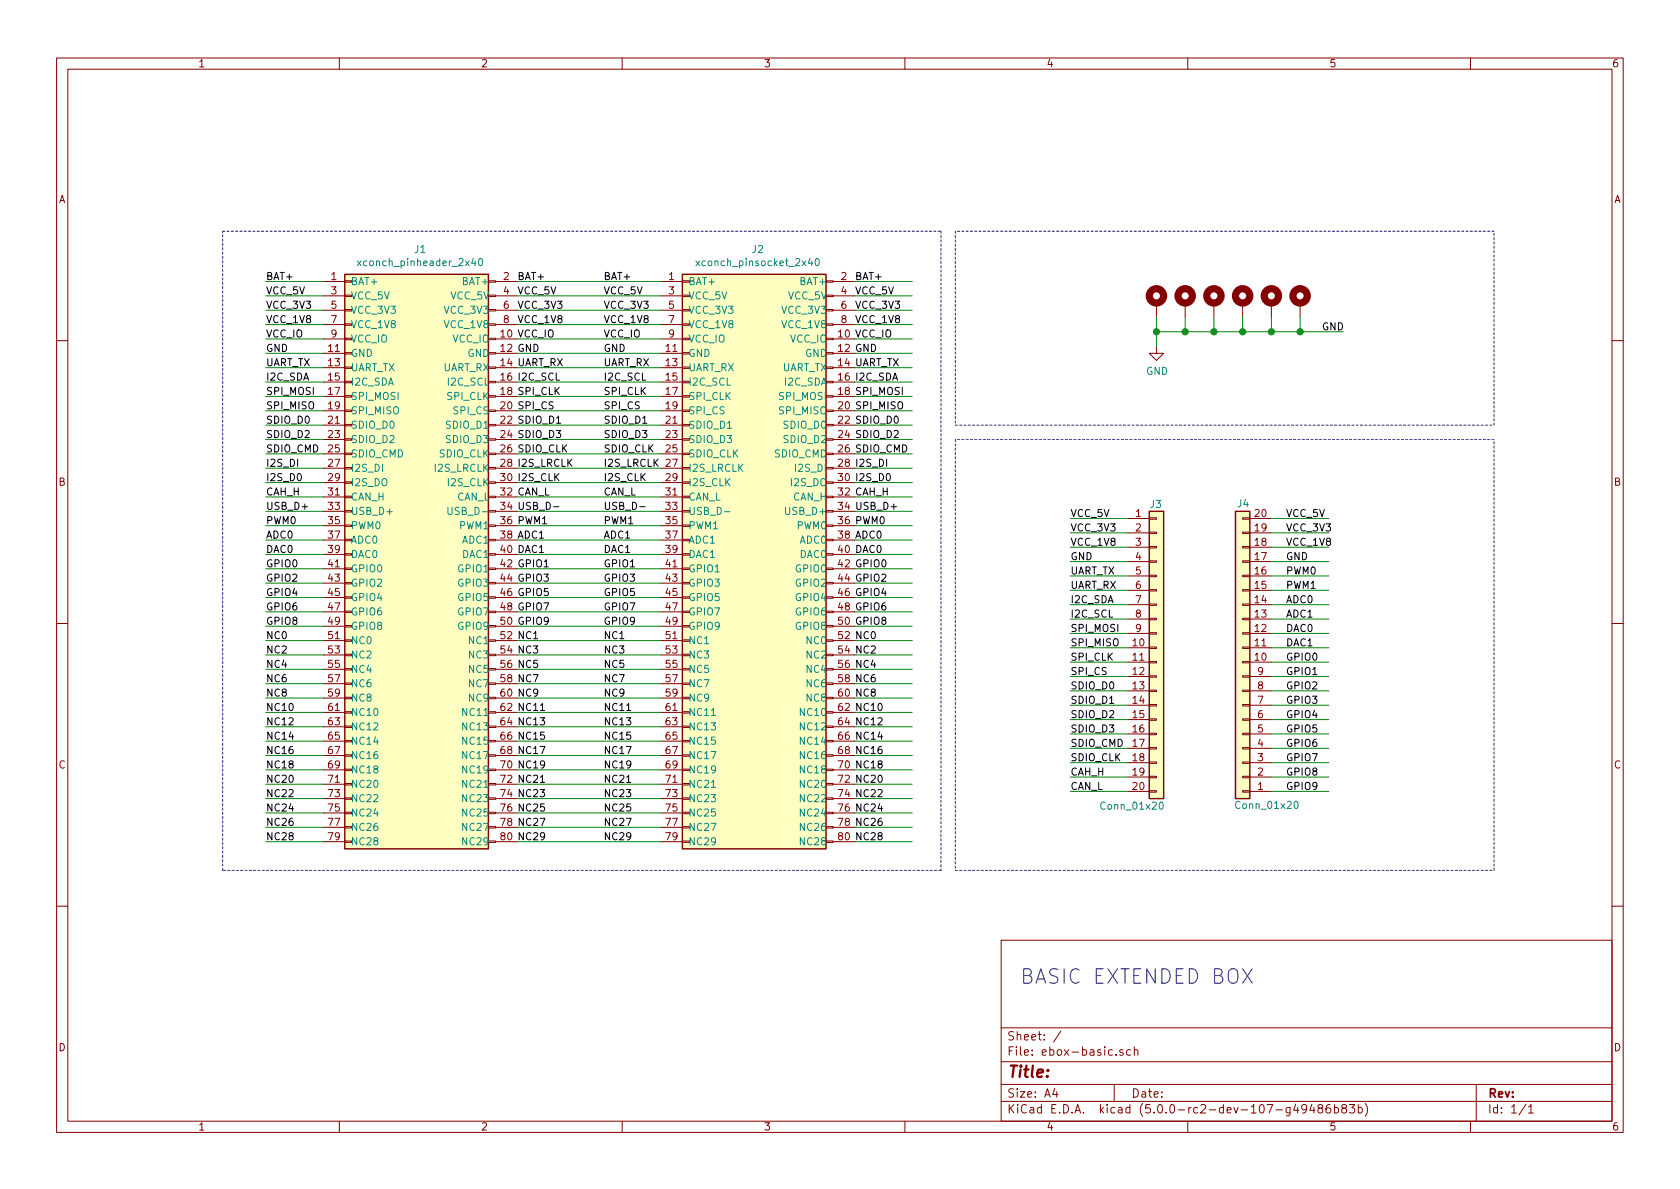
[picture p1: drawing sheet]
EESchema Schematic File Version 4
LIBS:ebox-basic-cache
EELAYER 26 0
EELAYER END
$Descr A4 11693 8268
encoding utf-8
Sheet 1 1
Title ""
Date ""
Rev ""
Comp ""
Comment1 ""
Comment2 ""
Comment3 ""
Comment4 ""
$EndDescr
Text Notes 7100 6850 0    100  ~ 0
BASIC EXTENDED BOX
$Comp
L xconch:xconch_pinheader_2x40 J1
U 1 1
P 2950 3900
F 0 "J1" H 2925 6075 50  0000 C CNN
F 1 "xconch_pinheader_2x40" H 2925 5984 50  0000 C CNN
F 2 "xconch:xconch_pinheader_2x40" H 2900 5950 50  0001 C CNN
F 3 "~" H 2900 5950 50  0001 C CNN
	1    2950 3900
	1    0    0    -1  
$EndComp
$Comp
L xconch:xconch_pinsocket_2x40 J2
U 1 1
P 5250 3900
F 0 "J2" H 5275 6075 50  0000 C CNN
F 1 "xconch_pinsocket_2x40" H 5275 5984 50  0000 C CNN
F 2 "xconch:xconch_pinsocket_2x40" H 5250 5950 50  0001 C CNN
F 3 "~" H 5250 5950 50  0001 C CNN
	1    5250 3900
	1    0    0    -1  
$EndComp
Text Label 3600 1950 0    50   ~ 0
BAT+
Text Label 3600 2050 0    50   ~ 0
VCC_5V
Text Label 3600 2150 0    50   ~ 0
VCC_3V3
Text Label 3600 2250 0    50   ~ 0
VCC_1V8
Text Label 3600 2350 0    50   ~ 0
VCC_IO
Text Label 3600 2550 0    50   ~ 0
UART_RX
Text Label 3600 2650 0    50   ~ 0
I2C_SCL
Text Label 3600 2750 0    50   ~ 0
SPI_CLK
Text Label 3600 2850 0    50   ~ 0
SPI_CS
Text Label 3600 3550 0    50   ~ 0
USB_D-
Text Label 3600 3450 0    50   ~ 0
CAN_L
Text Label 3600 2950 0    50   ~ 0
SDIO_D1
Text Label 3600 3050 0    50   ~ 0
SDIO_D3
Text Label 3600 3150 0    50   ~ 0
SDIO_CLK
Text Label 3600 3250 0    50   ~ 0
I2S_LRCLK
Text Label 3600 3350 0    50   ~ 0
I2S_CLK
Text Label 3600 3650 0    50   ~ 0
PWM1
Text Label 3600 3750 0    50   ~ 0
ADC1
Text Label 3600 3850 0    50   ~ 0
DAC1
Text Label 3600 3950 0    50   ~ 0
GPIO1
Text Label 3600 4050 0    50   ~ 0
GPIO3
Text Label 3600 4150 0    50   ~ 0
GPIO5
Text Label 3600 4250 0    50   ~ 0
GPIO7
Text Label 3600 4350 0    50   ~ 0
GPIO9
Text Label 3600 2450 0    50   ~ 0
GND
Text Label 4200 1950 0    50   ~ 0
BAT+
Text Label 4200 2050 0    50   ~ 0
VCC_5V
Text Label 4200 2150 0    50   ~ 0
VCC_3V3
Text Label 4200 2250 0    50   ~ 0
VCC_1V8
Text Label 4200 2350 0    50   ~ 0
VCC_IO
Text Label 4200 2550 0    50   ~ 0
UART_RX
Text Label 4200 2650 0    50   ~ 0
I2C_SCL
Text Label 4200 2750 0    50   ~ 0
SPI_CLK
Text Label 4200 2850 0    50   ~ 0
SPI_CS
Text Label 4200 3550 0    50   ~ 0
USB_D-
Text Label 4200 3450 0    50   ~ 0
CAN_L
Text Label 4200 2950 0    50   ~ 0
SDIO_D1
Text Label 4200 3050 0    50   ~ 0
SDIO_D3
Text Label 4200 3150 0    50   ~ 0
SDIO_CLK
Text Label 4200 3250 0    50   ~ 0
I2S_LRCLK
Text Label 4200 3350 0    50   ~ 0
I2S_CLK
Text Label 4200 3650 0    50   ~ 0
PWM1
Text Label 4200 3750 0    50   ~ 0
ADC1
Text Label 4200 3850 0    50   ~ 0
DAC1
Text Label 4200 3950 0    50   ~ 0
GPIO1
Text Label 4200 4050 0    50   ~ 0
GPIO3
Text Label 4200 4150 0    50   ~ 0
GPIO5
Text Label 4200 4250 0    50   ~ 0
GPIO7
Text Label 4200 4350 0    50   ~ 0
GPIO9
Text Label 4200 2450 0    50   ~ 0
GND
Wire Wire Line
	3600 1950 4600 1950
Wire Wire Line
	3600 2050 4600 2050
Wire Wire Line
	3600 2150 4600 2150
Wire Wire Line
	3600 2250 4600 2250
Wire Wire Line
	3600 2350 4600 2350
Wire Wire Line
	3600 2550 4600 2550
Wire Wire Line
	3600 2650 4600 2650
Wire Wire Line
	3600 2750 4600 2750
Wire Wire Line
	3600 2850 4600 2850
Wire Wire Line
	3600 3550 4600 3550
Wire Wire Line
	3600 3450 4600 3450
Wire Wire Line
	3600 3050 4600 3050
Wire Wire Line
	3600 2950 4600 2950
Wire Wire Line
	3600 3150 4600 3150
Wire Wire Line
	3600 3250 4600 3250
Wire Wire Line
	3600 3350 4600 3350
Wire Wire Line
	3600 3650 4600 3650
Wire Wire Line
	3600 3750 4600 3750
Wire Wire Line
	3600 3850 4600 3850
Wire Wire Line
	3600 3950 4600 3950
Wire Wire Line
	3600 4050 4600 4050
Wire Wire Line
	3600 4150 4600 4150
Wire Wire Line
	3600 4250 4600 4250
Wire Wire Line
	3600 2450 4600 2450
Wire Wire Line
	4600 4550 3600 4550
Wire Wire Line
	3600 4650 4600 4650
Wire Wire Line
	4600 4750 3600 4750
Wire Wire Line
	3600 4850 4600 4850
Wire Wire Line
	3600 4950 4600 4950
Wire Wire Line
	4600 5050 3600 5050
Wire Wire Line
	3600 5150 4600 5150
Wire Wire Line
	4600 5250 3600 5250
Wire Wire Line
	3600 5350 4600 5350
Wire Wire Line
	4600 5450 3600 5450
Wire Wire Line
	3600 5550 4600 5550
Wire Wire Line
	4600 5650 3600 5650
Wire Wire Line
	3600 5750 4600 5750
Wire Wire Line
	4600 5850 3600 5850
Text Label 5950 1950 0    50   ~ 0
BAT+
Text Label 5950 2050 0    50   ~ 0
VCC_5V
Text Label 5950 2150 0    50   ~ 0
VCC_3V3
Text Label 5950 2250 0    50   ~ 0
VCC_1V8
Text Label 5950 2450 0    50   ~ 0
GND
Text Label 5950 2550 0    50   ~ 0
UART_TX
Text Label 5950 2650 0    50   ~ 0
I2C_SDA
Text Label 5950 2750 0    50   ~ 0
SPI_MOSI
Text Label 5950 2850 0    50   ~ 0
SPI_MISO
Text Label 5950 3550 0    50   ~ 0
USB_D+
Text Label 5950 3450 0    50   ~ 0
CAH_H
Text Label 5950 2950 0    50   ~ 0
SDIO_D0
Text Label 5950 3050 0    50   ~ 0
SDIO_D2
Text Label 5950 3150 0    50   ~ 0
SDIO_CMD
Text Label 5950 3250 0    50   ~ 0
I2S_DI
Text Label 5950 3350 0    50   ~ 0
I2S_D0
Text Label 5950 3650 0    50   ~ 0
PWM0
Text Label 5950 3750 0    50   ~ 0
ADC0
Text Label 5950 3850 0    50   ~ 0
DAC0
Text Label 5950 3950 0    50   ~ 0
GPIO0
Text Label 5950 4050 0    50   ~ 0
GPIO2
Text Label 5950 4150 0    50   ~ 0
GPIO4
Text Label 5950 4250 0    50   ~ 0
GPIO6
Text Label 5950 4350 0    50   ~ 0
GPIO8
Text Label 5950 2350 0    50   ~ 0
VCC_IO
Wire Wire Line
	5950 3150 6350 3150
Wire Wire Line
	5950 1950 6350 1950
Wire Wire Line
	5950 2050 6350 2050
Wire Wire Line
	5950 2150 6350 2150
Wire Wire Line
	5950 2250 6350 2250
Wire Wire Line
	5950 2450 6350 2450
Wire Wire Line
	5950 2550 6350 2550
Wire Wire Line
	5950 2650 6350 2650
Wire Wire Line
	5950 2750 6350 2750
Wire Wire Line
	5950 2850 6350 2850
Wire Wire Line
	5950 3550 6350 3550
Wire Wire Line
	5950 3450 6350 3450
Wire Wire Line
	5950 2950 6350 2950
Wire Wire Line
	5950 3050 6350 3050
Wire Wire Line
	5950 3250 6350 3250
Wire Wire Line
	5950 3350 6350 3350
Wire Wire Line
	5950 3650 6350 3650
Wire Wire Line
	5950 3750 6350 3750
Wire Wire Line
	5950 3850 6350 3850
Wire Wire Line
	5950 3950 6350 3950
Wire Wire Line
	5950 4050 6350 4050
Wire Wire Line
	5950 4150 6350 4150
Wire Wire Line
	5950 4250 6350 4250
Wire Wire Line
	5950 4350 6350 4350
Wire Wire Line
	5950 2350 6350 2350
Text Label 1850 1950 0    50   ~ 0
BAT+
Text Label 1850 2050 0    50   ~ 0
VCC_5V
Text Label 1850 2150 0    50   ~ 0
VCC_3V3
Text Label 1850 2250 0    50   ~ 0
VCC_1V8
Text Label 1850 2450 0    50   ~ 0
GND
Text Label 1850 2550 0    50   ~ 0
UART_TX
Text Label 1850 2650 0    50   ~ 0
I2C_SDA
Text Label 1850 2750 0    50   ~ 0
SPI_MOSI
Text Label 1850 2850 0    50   ~ 0
SPI_MISO
Text Label 1850 3550 0    50   ~ 0
USB_D+
Text Label 1850 3450 0    50   ~ 0
CAH_H
Text Label 1850 2950 0    50   ~ 0
SDIO_D0
Text Label 1850 3050 0    50   ~ 0
SDIO_D2
Text Label 1850 3150 0    50   ~ 0
SDIO_CMD
Text Label 1850 3250 0    50   ~ 0
I2S_DI
Text Label 1850 3350 0    50   ~ 0
I2S_D0
Text Label 1850 3650 0    50   ~ 0
PWM0
Text Label 1850 3750 0    50   ~ 0
ADC0
Text Label 1850 3850 0    50   ~ 0
DAC0
Text Label 1850 3950 0    50   ~ 0
GPIO0
Text Label 1850 4050 0    50   ~ 0
GPIO2
Text Label 1850 4150 0    50   ~ 0
GPIO4
Text Label 1850 4250 0    50   ~ 0
GPIO6
Text Label 1850 4350 0    50   ~ 0
GPIO8
Text Label 1850 2350 0    50   ~ 0
VCC_IO
Wire Wire Line
	1850 3150 2250 3150
Wire Wire Line
	1850 1950 2250 1950
Wire Wire Line
	1850 2050 2250 2050
Wire Wire Line
	1850 2150 2250 2150
Wire Wire Line
	1850 2350 2250 2350
Wire Wire Line
	1850 2450 2250 2450
Wire Wire Line
	1850 2550 2250 2550
Wire Wire Line
	1850 2650 2250 2650
Wire Wire Line
	1850 2750 2250 2750
Wire Wire Line
	1850 2850 2250 2850
Wire Wire Line
	1850 3350 2250 3350
Wire Wire Line
	1850 3450 2250 3450
Wire Wire Line
	1850 2950 2250 2950
Wire Wire Line
	1850 3050 2250 3050
Wire Wire Line
	1850 3250 2250 3250
Wire Wire Line
	1850 3550 2250 3550
Wire Wire Line
	1850 3650 2250 3650
Wire Wire Line
	1850 3750 2250 3750
Wire Wire Line
	1850 3850 2250 3850
Wire Wire Line
	1850 3950 2250 3950
Wire Wire Line
	1850 4050 2250 4050
Wire Wire Line
	1850 4150 2250 4150
Wire Wire Line
	1850 4250 2250 4250
Wire Wire Line
	1850 4350 2250 4350
Wire Wire Line
	1850 2250 2250 2250
Wire Wire Line
	3600 4350 4600 4350
Wire Wire Line
	3600 4450 4600 4450
Text Label 3600 4450 0    50   ~ 0
NC1
Text Label 3600 4550 0    50   ~ 0
NC3
Text Label 3600 4650 0    50   ~ 0
NC5
Text Label 3600 4750 0    50   ~ 0
NC7
Text Label 3600 4850 0    50   ~ 0
NC9
Text Label 3600 4950 0    50   ~ 0
NC11
Text Label 3600 5050 0    50   ~ 0
NC13
Text Label 3600 5150 0    50   ~ 0
NC15
Text Label 3600 5250 0    50   ~ 0
NC17
Text Label 3600 5350 0    50   ~ 0
NC19
Text Label 3600 5450 0    50   ~ 0
NC21
Text Label 3600 5550 0    50   ~ 0
NC23
Text Label 3600 5650 0    50   ~ 0
NC25
Text Label 3600 5750 0    50   ~ 0
NC27
Text Label 3600 5850 0    50   ~ 0
NC29
Text Label 4200 4450 0    50   ~ 0
NC1
Text Label 4200 4550 0    50   ~ 0
NC3
Text Label 4200 4650 0    50   ~ 0
NC5
Text Label 4200 4750 0    50   ~ 0
NC7
Text Label 4200 4850 0    50   ~ 0
NC9
Text Label 4200 4950 0    50   ~ 0
NC11
Text Label 4200 5050 0    50   ~ 0
NC13
Text Label 4200 5150 0    50   ~ 0
NC15
Text Label 4200 5250 0    50   ~ 0
NC17
Text Label 4200 5350 0    50   ~ 0
NC19
Text Label 4200 5450 0    50   ~ 0
NC21
Text Label 4200 5550 0    50   ~ 0
NC23
Text Label 4200 5650 0    50   ~ 0
NC25
Text Label 4200 5750 0    50   ~ 0
NC27
Text Label 4200 5850 0    50   ~ 0
NC29
Wire Wire Line
	2250 4450 1850 4450
Text Label 1850 4450 0    50   ~ 0
NC0
Wire Wire Line
	2250 4550 1850 4550
Text Label 1850 4550 0    50   ~ 0
NC2
Wire Wire Line
	2250 4650 1850 4650
Wire Wire Line
	1850 4750 2250 4750
Wire Wire Line
	2250 4850 1850 4850
Wire Wire Line
	1850 4950 2250 4950
Wire Wire Line
	2250 5050 1850 5050
Wire Wire Line
	2250 5150 1850 5150
Wire Wire Line
	1850 5250 2250 5250
Wire Wire Line
	1850 5350 2250 5350
Wire Wire Line
	2250 5450 1850 5450
Wire Wire Line
	1850 5550 2250 5550
Wire Wire Line
	2250 5650 1850 5650
Wire Wire Line
	1850 5750 2250 5750
Wire Wire Line
	2250 5850 1850 5850
Text Label 1850 4650 0    50   ~ 0
NC4
Text Label 1850 4750 0    50   ~ 0
NC6
Text Label 1850 4850 0    50   ~ 0
NC8
Text Label 1850 4950 0    50   ~ 0
NC10
Text Label 1850 5050 0    50   ~ 0
NC12
Text Label 1850 5150 0    50   ~ 0
NC14
Text Label 1850 5250 0    50   ~ 0
NC16
Text Label 1850 5350 0    50   ~ 0
NC18
Text Label 1850 5450 0    50   ~ 0
NC20
Text Label 1850 5550 0    50   ~ 0
NC22
Text Label 1850 5650 0    50   ~ 0
NC24
Text Label 1850 5750 0    50   ~ 0
NC26
Text Label 1850 5850 0    50   ~ 0
NC28
Wire Wire Line
	6350 4450 5950 4450
Text Label 5950 4450 0    50   ~ 0
NC0
Wire Wire Line
	6350 4550 5950 4550
Text Label 5950 4550 0    50   ~ 0
NC2
Wire Wire Line
	6350 4650 5950 4650
Wire Wire Line
	5950 4750 6350 4750
Wire Wire Line
	6350 4850 5950 4850
Wire Wire Line
	5950 4950 6350 4950
Wire Wire Line
	6350 5050 5950 5050
Wire Wire Line
	6350 5150 5950 5150
Wire Wire Line
	5950 5250 6350 5250
Wire Wire Line
	5950 5350 6350 5350
Wire Wire Line
	6350 5450 5950 5450
Wire Wire Line
	5950 5550 6350 5550
Wire Wire Line
	6350 5650 5950 5650
Wire Wire Line
	5950 5750 6350 5750
Wire Wire Line
	6350 5850 5950 5850
Text Label 5950 4650 0    50   ~ 0
NC4
Text Label 5950 4750 0    50   ~ 0
NC6
Text Label 5950 4850 0    50   ~ 0
NC8
Text Label 5950 4950 0    50   ~ 0
NC10
Text Label 5950 5050 0    50   ~ 0
NC12
Text Label 5950 5150 0    50   ~ 0
NC14
Text Label 5950 5250 0    50   ~ 0
NC16
Text Label 5950 5350 0    50   ~ 0
NC18
Text Label 5950 5450 0    50   ~ 0
NC20
Text Label 5950 5550 0    50   ~ 0
NC22
Text Label 5950 5650 0    50   ~ 0
NC24
Text Label 5950 5750 0    50   ~ 0
NC26
Text Label 5950 5850 0    50   ~ 0
NC28
$Comp
L Mechanical:Mounting_Hole_PAD MK1
U 1 1
P 8050 2100
F 0 "MK1" H 8150 2151 50  0001 L CNN
F 1 "Mounting_Hole_PAD" H 8150 2060 50  0001 L CNN
F 2 "MountingHole:MountingHole_3.2mm_M3_Pad_Via" H 8050 2100 50  0001 C CNN
F 3 "" H 8050 2100 50  0001 C CNN
	1    8050 2100
	1    0    0    -1  
$EndComp
$Comp
L Mechanical:Mounting_Hole_PAD MK2
U 1 1
P 8250 2100
F 0 "MK2" H 8350 2151 50  0001 L CNN
F 1 "Mounting_Hole_PAD" H 8350 2060 50  0001 L CNN
F 2 "MountingHole:MountingHole_3.2mm_M3_Pad_Via" H 8250 2100 50  0001 C CNN
F 3 "" H 8250 2100 50  0001 C CNN
	1    8250 2100
	1    0    0    -1  
$EndComp
$Comp
L Mechanical:Mounting_Hole_PAD MK3
U 1 1
P 8450 2100
F 0 "MK3" H 8550 2151 50  0001 L CNN
F 1 "Mounting_Hole_PAD" H 8550 2060 50  0001 L CNN
F 2 "MountingHole:MountingHole_3.2mm_M3_Pad_Via" H 8450 2100 50  0001 C CNN
F 3 "" H 8450 2100 50  0001 C CNN
	1    8450 2100
	1    0    0    -1  
$EndComp
$Comp
L Mechanical:Mounting_Hole_PAD MK4
U 1 1
P 8650 2100
F 0 "MK4" H 8750 2151 50  0001 L CNN
F 1 "Mounting_Hole_PAD" H 8750 2060 50  0001 L CNN
F 2 "MountingHole:MountingHole_3.2mm_M3_Pad_Via" H 8650 2100 50  0001 C CNN
F 3 "" H 8650 2100 50  0001 C CNN
	1    8650 2100
	1    0    0    -1  
$EndComp
Text Label 9200 2300 0    50   ~ 0
GND
$Comp
L power:GND #PWR03
U 1 1
P 8050 2400
F 0 "#PWR03" H 8050 2150 50  0001 C CNN
F 1 "GND" H 8055 2227 50  0000 C CNN
F 2 "" H 8050 2400 50  0001 C CNN
F 3 "" H 8050 2400 50  0001 C CNN
	1    8050 2400
	1    0    0    -1  
$EndComp
Wire Notes Line
	1550 1600 6550 1600
Wire Notes Line
	6550 1600 6550 6050
Wire Notes Line
	6550 6050 1550 6050
Wire Notes Line
	1550 6050 1550 1600
Wire Notes Line
	6650 1600 6650 2950
Wire Notes Line
	6650 2950 10400 2950
Wire Notes Line
	10400 2950 10400 1600
Wire Notes Line
	10400 1600 6650 1600
Wire Notes Line
	6650 3050 6650 6050
Wire Notes Line
	6650 6050 10400 6050
Wire Notes Line
	10400 6050 10400 3050
Wire Notes Line
	10400 3050 6650 3050
Wire Wire Line
	8050 2200 8050 2300
Wire Wire Line
	8050 2300 8250 2300
Connection ~ 8050 2300
Wire Wire Line
	8050 2300 8050 2400
Wire Wire Line
	8250 2200 8250 2300
Connection ~ 8250 2300
Wire Wire Line
	8250 2300 8450 2300
Wire Wire Line
	8450 2200 8450 2300
Connection ~ 8450 2300
Wire Wire Line
	8450 2300 8650 2300
Wire Wire Line
	8650 2200 8650 2300
Wire Wire Line
	8650 2300 8850 2300
Connection ~ 8650 2300
$Comp
L Connector_Generic:Conn_01x20 J3
U 1 1
P 8050 4500
F 0 "J3" H 8000 5500 50  0000 L CNN
F 1 "Conn_01x20" H 7650 3400 50  0000 L CNN
F 2 "Connector_PinHeader_2.54mm:PinHeader_1x20_P2.54mm_Horizontal" H 8050 4500 50  0001 C CNN
F 3 "~" H 8050 4500 50  0001 C CNN
	1    8050 4500
	1    0    0    -1  
$EndComp
Text Label 7450 3600 0    50   ~ 0
VCC_5V
Text Label 7450 3700 0    50   ~ 0
VCC_3V3
Text Label 7450 3800 0    50   ~ 0
VCC_1V8
Text Label 7450 3900 0    50   ~ 0
GND
Text Label 7450 4100 0    50   ~ 0
UART_RX
Text Label 7450 4300 0    50   ~ 0
I2C_SCL
Text Label 7450 4600 0    50   ~ 0
SPI_CLK
Text Label 7450 4700 0    50   ~ 0
SPI_CS
Text Label 7450 4900 0    50   ~ 0
SDIO_D1
Text Label 7450 5100 0    50   ~ 0
SDIO_D3
Text Label 7450 5300 0    50   ~ 0
SDIO_CLK
Wire Wire Line
	7850 3700 7450 3700
Wire Wire Line
	7850 3800 7450 3800
Wire Wire Line
	7450 3900 7850 3900
Wire Wire Line
	7850 3600 7450 3600
Text Label 7450 4000 0    50   ~ 0
UART_TX
Text Label 7450 4200 0    50   ~ 0
I2C_SDA
Text Label 7450 4400 0    50   ~ 0
SPI_MOSI
Text Label 7450 4500 0    50   ~ 0
SPI_MISO
Text Label 7450 4800 0    50   ~ 0
SDIO_D0
Text Label 7450 5000 0    50   ~ 0
SDIO_D2
Text Label 7450 5200 0    50   ~ 0
SDIO_CMD
Wire Wire Line
	7850 4000 7450 4000
Wire Wire Line
	7450 4100 7850 4100
Wire Wire Line
	7850 4200 7450 4200
Wire Wire Line
	7450 4300 7850 4300
Wire Wire Line
	7850 4400 7450 4400
Wire Wire Line
	7450 4500 7850 4500
Wire Wire Line
	7850 4600 7450 4600
Wire Wire Line
	7450 4700 7850 4700
Wire Wire Line
	7450 4800 7850 4800
Wire Wire Line
	7850 4900 7450 4900
Wire Wire Line
	7450 5000 7850 5000
Wire Wire Line
	7850 5100 7450 5100
Wire Wire Line
	7450 5200 7850 5200
Wire Wire Line
	7850 5300 7450 5300
$Comp
L Connector_Generic:Conn_01x20 J4
U 1 1
P 8650 4600
F 0 "J4" H 8600 3500 50  0000 L CNN
F 1 "Conn_01x20" H 8250 5600 50  0000 L CNN
F 2 "Connector_PinHeader_2.54mm:PinHeader_1x20_P2.54mm_Horizontal" H 8650 4600 50  0001 C CNN
F 3 "~" H 8650 4600 50  0001 C CNN
	1    8650 4600
	-1   0    0    1   
$EndComp
Text Label 8950 3600 0    50   ~ 0
VCC_5V
Text Label 8950 3700 0    50   ~ 0
VCC_3V3
Text Label 8950 3800 0    50   ~ 0
VCC_1V8
Text Label 8950 3900 0    50   ~ 0
GND
Wire Wire Line
	9250 3700 8850 3700
Wire Wire Line
	9250 3800 8850 3800
Wire Wire Line
	8850 3900 9250 3900
Wire Wire Line
	9250 3600 8850 3600
Text Label 8950 4000 0    50   ~ 0
PWM0
Text Label 8950 4200 0    50   ~ 0
ADC0
Text Label 8950 4400 0    50   ~ 0
DAC0
Text Label 8950 4600 0    50   ~ 0
GPIO0
Text Label 8950 4800 0    50   ~ 0
GPIO2
Text Label 8950 5000 0    50   ~ 0
GPIO4
Text Label 8950 5200 0    50   ~ 0
GPIO6
Text Label 8950 5400 0    50   ~ 0
GPIO8
Text Label 8950 4100 0    50   ~ 0
PWM1
Text Label 8950 4300 0    50   ~ 0
ADC1
Text Label 8950 4500 0    50   ~ 0
DAC1
Text Label 8950 4700 0    50   ~ 0
GPIO1
Text Label 8950 4900 0    50   ~ 0
GPIO3
Text Label 8950 5100 0    50   ~ 0
GPIO5
Text Label 8950 5300 0    50   ~ 0
GPIO7
Text Label 8950 5500 0    50   ~ 0
GPIO9
Wire Wire Line
	9250 4000 8850 4000
Wire Wire Line
	8850 4100 9250 4100
Wire Wire Line
	8850 4200 9250 4200
Wire Wire Line
	8850 4400 9250 4400
Wire Wire Line
	9250 4500 8850 4500
Wire Wire Line
	8850 4600 9250 4600
Wire Wire Line
	9250 4700 8850 4700
Wire Wire Line
	8850 4800 9250 4800
Wire Wire Line
	9250 4900 8850 4900
Wire Wire Line
	8850 5000 9250 5000
Wire Wire Line
	9250 5100 8850 5100
Wire Wire Line
	8850 5200 9250 5200
Wire Wire Line
	9250 5300 8850 5300
Wire Wire Line
	8850 5400 9250 5400
Wire Wire Line
	9250 5500 8850 5500
Text Label 7450 5400 0    50   ~ 0
CAH_H
Text Label 7450 5500 0    50   ~ 0
CAN_L
Wire Wire Line
	7850 5400 7450 5400
Wire Wire Line
	7850 5500 7450 5500
$Comp
L Mechanical:Mounting_Hole_PAD MK5
U 1 1
P 8850 2100
F 0 "MK5" H 8950 2151 50  0001 L CNN
F 1 "Mounting_Hole_PAD" H 8950 2060 50  0001 L CNN
F 2 "MountingHole:MountingHole_3.2mm_M3_Pad_Via" H 8850 2100 50  0001 C CNN
F 3 "" H 8850 2100 50  0001 C CNN
	1    8850 2100
	1    0    0    -1  
$EndComp
$Comp
L Mechanical:Mounting_Hole_PAD MK6
U 1 1
P 9050 2100
F 0 "MK6" H 9150 2151 50  0001 L CNN
F 1 "Mounting_Hole_PAD" H 9150 2060 50  0001 L CNN
F 2 "MountingHole:MountingHole_3.2mm_M3_Pad_Via" H 9050 2100 50  0001 C CNN
F 3 "" H 9050 2100 50  0001 C CNN
	1    9050 2100
	1    0    0    -1  
$EndComp
Wire Wire Line
	8850 2200 8850 2300
Connection ~ 8850 2300
Wire Wire Line
	8850 2300 9050 2300
Wire Wire Line
	9050 2200 9050 2300
Connection ~ 9050 2300
Wire Wire Line
	9050 2300 9350 2300
Wire Wire Line
	8850 4300 9250 4300
$EndSCHEMATC
